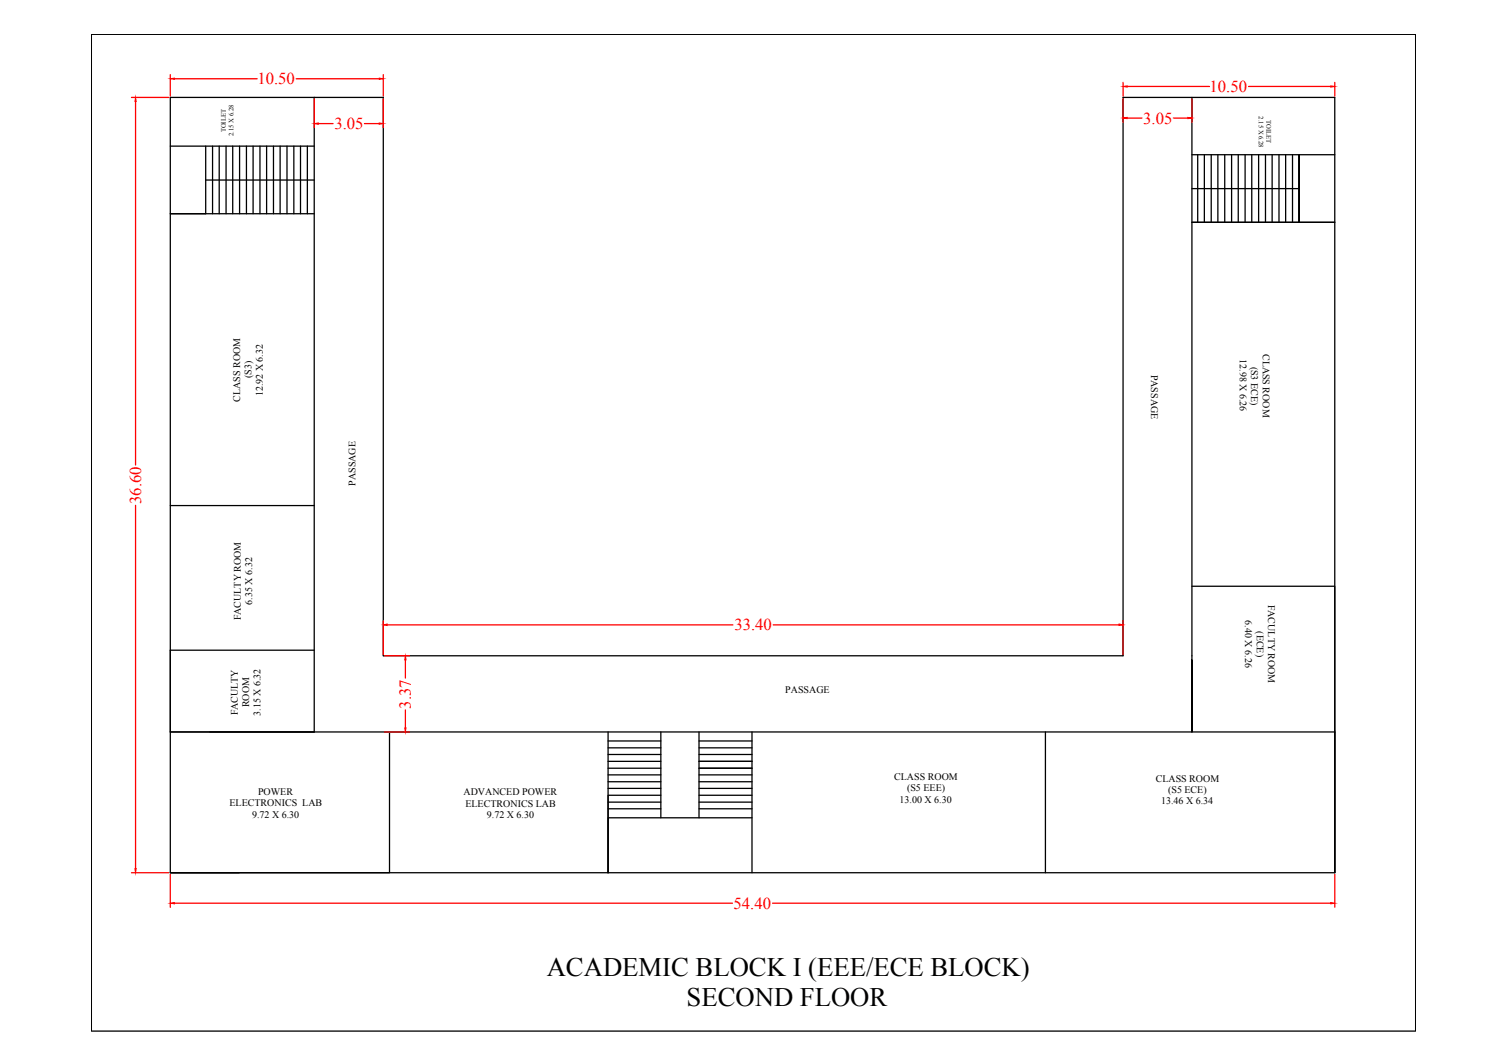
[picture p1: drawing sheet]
<svg xmlns="http://www.w3.org/2000/svg" width="297mm" height="210mm" viewBox="0 0 297 210" stroke-linecap="round" stroke-linejoin="round" font-family="sans-serif">
<!-- layer: 0 -->
<g fill="none" stroke="#000" stroke-width=".25">
<path d="M18 6.8h261.4v196.6h-261.4zM62 19.2v125.2h-28.4h229.8M235.2 19.2v125.2v-14.2M33.6 28.8h28.4M40.6 28.8v13.4M40.6 35.5h21.4M42 28.8v13.4M43.3 28.8v13.4M44.6 28.8v13.4M45.9 28.8v13.4M47.3 28.8v13.4M48.6 28.8v13.4"/>
<path d="M50 28.8v13.4M51.3 28.8v13.4M52.6 28.8v13.4M54 28.8v13.4M55.3 28.8v13.4M56.6 28.8v13.4M58 28.8v13.4M59.3 28.8v13.4M60.7 28.8v13.4M235.2 30.5h28.2M235.2 37.2h21.2M236.4 30.5v13.4"/>
<path d="M237.7 30.5v13.4M239.1 30.5v13.4M240.4 30.5v13.4M241.7 30.5v13.4M243.1 30.5v13.4M244.4 30.5v13.4M245.7 30.5v13.4M247.1 30.5v13.4M248.4 30.5v13.4M249.8 30.5v13.4M251.1 30.5v13.4M252.4 30.5v13.4"/>
<path d="M253.7 30.5v13.4M255.1 30.5v13.4M33.6 42.2h28.4M235.2 43.9h28.2M256.4 43.9v-13.4v13.4M33.6 99.7h28.4M235.2 115.7h28.2v56.5v-27.8M33.6 128.3h28.4M76.9 144.4v27.8h-43.3M120 144.4v27.8M120 158.2h10.4M120 159.6h10.4"/>
<path d="M120 155.5h10.4M120 154.2h10.4M120 152.9h10.4M120 151.6h10.4M120 150.2h10.4M120 148.8h10.4M120 147.5h10.4M120 146.2h10.4M130.4 156.9h-10.4v15.3M130.4 144.4v16.9M138 158.2h10.4M138 159.6h10.4"/>
<path d="M138 155.5h10.4M138 154.2h10.4M138 152.9h10.4M138 151.6h10.4M138 150.2h10.4M138 148.8h10.4M138 147.5h10.4M138 146.2h10.4M138 156.9h10.4M138 144.4v16.9M148.4 144.4v27.8M206.3 144.4v27.8"/>
<path d="M263.4 144.4v-125.2h-41.7v110.2h-146.1v-110.2h-42v153M33.6 172.2h229.8M148.4 161.3h-28.4v10.9"/>
</g>
<!-- layer: 3.05 -->
<g fill="none" stroke="#f00" stroke-width=".25">
<path d="M26 19.2h7.3M33.6 14.7v4.3M34.4 15.5h16.4M58.5 15.5h16.3M62 19.5v5.7M75.6 14.7v4.3M75.6 19.5v5.7M221.7 16.3v2.7M221.7 19.5v4.6M222.5 17.1h16.2M235.2 19.5v4.6M246.4 17.1h16.2"/>
<path d="M263.4 16.3v2.7M26.8 20v71.7M62.8 24.4h2.9M71.9 24.4h2.9M222.5 23.3h2.9M231.6 23.3h2.8M26.8 99.7v71.7M75.6 122.5v6.6M75.9 129.4h4.9M76.4 123.3h68.3M80 130.2v3.6M152.6 123.3h68.3"/>
<path d="M221.7 122.5v6.6M75.9 144.4h4.9M80 140v3.6M26 172.2h7.3M33.6 172.5v6.5M34.4 178.2h110.2M152.5 178.2h110.1M263.4 172.5v6.5"/>
</g>
<g fill="#f00" stroke="#f00" stroke-width=".2">
<path d="M62 24.4l.8-.1v.2z"/>
<path d="M74.8 24.3l.8 .1-.8 .1z"/>
<path d="M221.7 23.3l.8-.1v.2z"/>
<path d="M234.4 23.2l.8 .1-.8 .1z"/>
<path d="M80 129.4l.1 .8h-.2z"/>
<path d="M79.9 143.6h.2l-.1 .8z"/>
<path d="M33.6 178.2l.8-.1v.2z"/>
<path d="M262.6 178.1l.8 .1-.8 .1z"/>
<path d="M26.8 19.2l.1 .8h-.3z"/>
<path d="M26.6 171.4h.3l-.1 .8z"/>
<path d="M75.6 123.3l.8-.2v.3z"/>
<path d="M220.9 123.1l.8 .2-.8 .1z"/>
<path d="M33.6 15.5l.8-.1v.3z"/>
<path d="M74.8 15.4l.8 .1-.8 .2z"/>
<path d="M221.7 17.1l.8-.2v.3z"/>
<path d="M262.6 16.9l.8 .2-.8 .1z"/>
</g>
<g font-size="5.3">
<text x="107.9" y="192.5">ACADEMIC BLOCK I (EEE/ECE BLOCK)</text>
<text x="135.5" y="198.5">SECOND FLOOR</text>
</g>
<g font-size="3.3" fill="#f00">
<text x="50.8" y="16.6">10.50</text>
<text x="238.7" y="18.2">10.50</text>
<text x="66" y="25.5">3.05</text>
<text x="225.6" y="24.4">3.05</text>
<text x="27.9" y="99.4" transform="rotate(-90 27.9 99.4)">36.60</text>
<text x="144.9" y="124.3">33.40</text>
<text x="81.1" y="139.8" transform="rotate(-90 81.1 139.8)">3.37</text>
<text x="144.8" y="179.3">54.40</text>
</g>
<g font-size="2">
<text x="244.7" y="70.9" transform="rotate(90 244.7 70.9)">12.98 X 6.26</text>
<text x="249.2" y="69.8" transform="rotate(90 249.2 69.8)">CLASS ROOM</text>
<text x="49.6" y="74.6" transform="rotate(-90 49.6 74.6)">(S3)</text>
<text x="227.2" y="73.9" transform="rotate(90 227.2 73.9)">PASSAGE</text>
<text x="246.9" y="72.3" transform="rotate(90 246.9 72.3)">(S3 ECE)</text>
<text x="47.4" y="79.2" transform="rotate(-90 47.4 79.2)">CLASS ROOM</text>
<text x="51.9" y="78.2" transform="rotate(-90 51.9 78.2)">12.92 X 6.32</text>
<text x="70.1" y="95.8" transform="rotate(-90 70.1 95.8)">PASSAGE</text>
<text x="49.8" y="119.3" transform="rotate(-90 49.8 119.3)">6.35 X 6.32</text>
<text x="250.3" y="119.3" transform="rotate(90 250.3 119.3)">FACULTY ROOM</text>
<text x="47.5" y="122.4" transform="rotate(-90 47.5 122.4)">FACULTY ROOM</text>
<text x="245.8" y="122.4" transform="rotate(90 245.8 122.4)">6.40 X 6.26</text>
<text x="248" y="124.5" transform="rotate(90 248 124.5)">(ECE)</text>
<text x="155" y="136.8">PASSAGE</text>
<text x="46.9" y="141.1" transform="rotate(-90 46.9 141.1)">FACULTY</text>
<text x="49.2" y="139.5" transform="rotate(-90 49.2 139.5)">ROOM</text>
<text x="51.4" y="141.2" transform="rotate(-90 51.4 141.2)">3.15 X 6.32</text>
<text x="176.5" y="153.8">CLASS ROOM</text>
<text x="228.1" y="154.2">CLASS ROOM</text>
<text x="45.3" y="159.1">ELECTRONICS LAB</text>
<text x="49.7" y="161.3">9.72 X 6.30</text>
<text x="50.9" y="156.9">POWER</text>
<text x="91.5" y="156.9">ADVANCED POWER</text>
<text x="91.9" y="159.1">ELECTRONICS LAB</text>
<text x="96.1" y="161.4">9.72 X 6.30</text>
<text x="177.5" y="158.3">13.00 X 6.30</text>
<text x="179" y="156.1">(S5 EEE)</text>
<text x="229.2" y="158.7">13.46 X 6.34</text>
<text x="230.5" y="156.5">(S5 ECE)</text>
</g>
<g font-size="1.3">
<text x="248.5" y="22.9" transform="rotate(90 248.5 22.9)">2.15 X 6.28</text>
<text x="249.9" y="23.7" transform="rotate(90 249.9 23.7)">TOILET</text>
<text x="44.6" y="26.1" transform="rotate(-90 44.6 26.1)">TOILET</text>
<text x="46.1" y="26.9" transform="rotate(-90 46.1 26.9)">2.15 X 6.28</text>
</g>
</svg>
